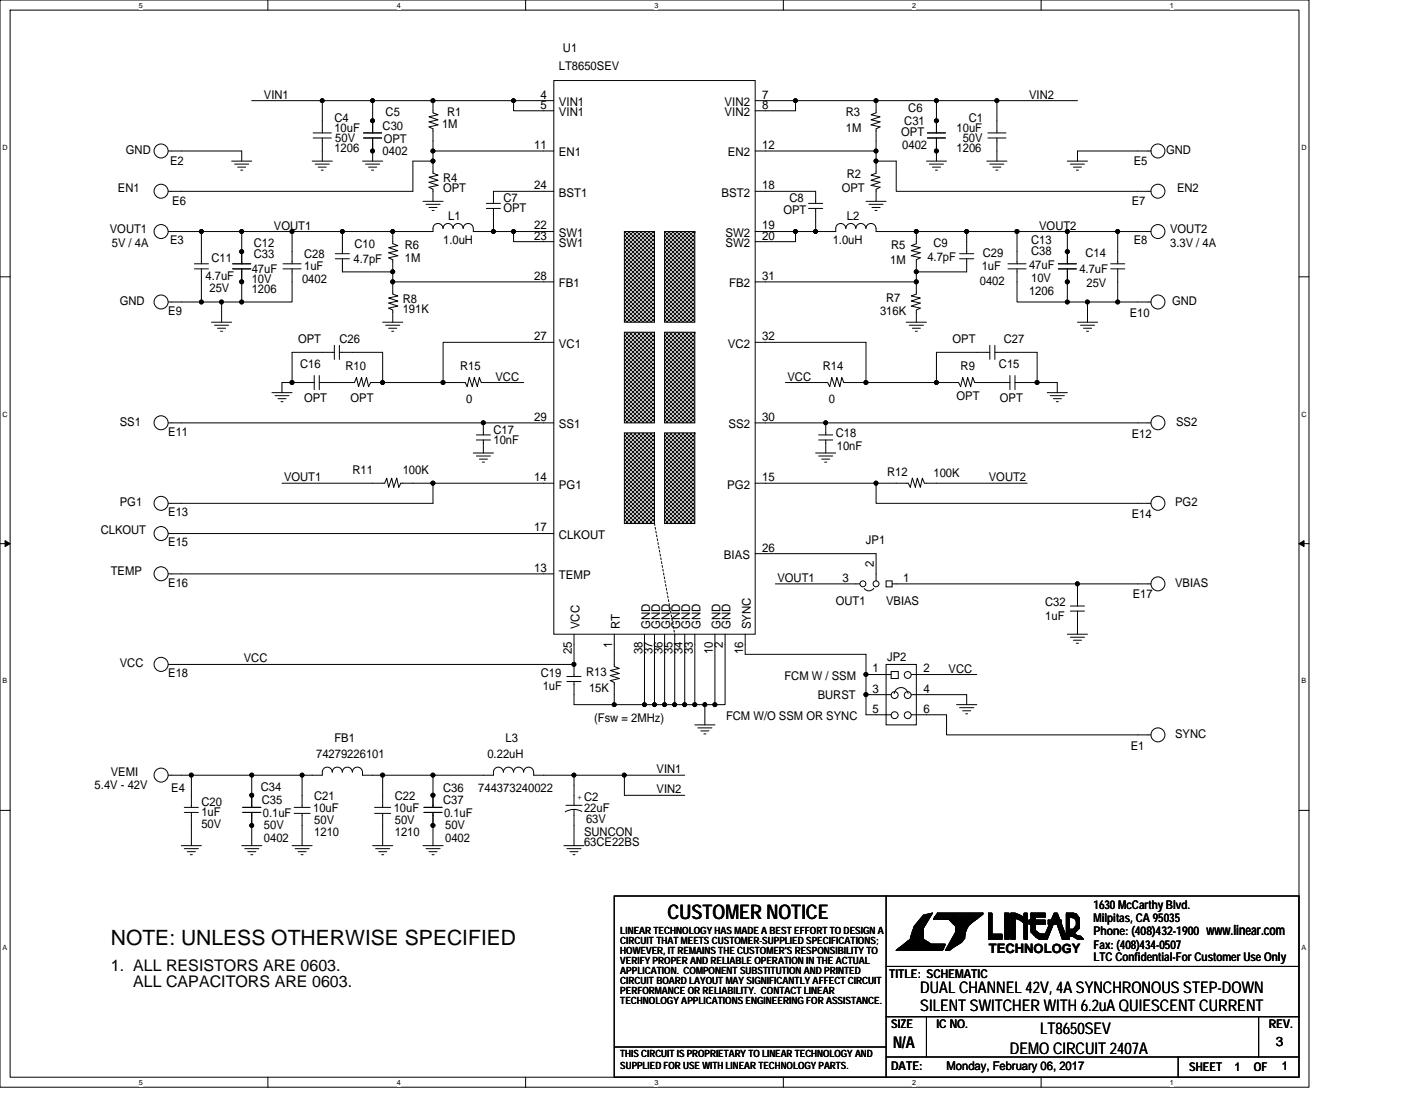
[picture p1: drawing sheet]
# OrCAD Capture schematic DC2407A-3.DSN
size Custom; title: SILENT SWITCHER WITH 6.2uA QUIESCENT CURRENT; rev: 3; note: DEMO CIRCUIT 2407A

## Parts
C1  10uF  [1206]
C2  22uF  [C-SANYO-CE-BS-6.3X7.7]
C4  10uF  [1206]
C5  OPT  [0402]
C6  OPT  [0402]
C7  OPT  [0603]
C8  OPT  [0603]
C9  4.7pF  [0603]
C10  4.7pF  [0603]
C11  4.7uF  [0603]
C12  47uF  [1206]
C13  47uF  [1206]
C14  4.7uF  [0603]
C15  OPT  [0603]
C16  OPT  [0603]
C17  10nF  [0603]
C18  10nF  [0603]
C19  1uF  [0603]
C20  1uF  [0603]
C21  10uF  [1210]
C22  10uF  [1210]
C26  OPT  [0603]
C27  OPT  [0603]
C28  1uF  [0402]
C29  1uF  [0402]
C30  OPT  [0402]
C31  OPT  [0402]
C32  1uF  [0603]
C33  47uF  [1206]
C34  0.1uF  [0402]
C35  0.1uF  [0402]
C36  0.1uF  [0402]
C37  0.1uF  [0402]
C38  47uF  [1206]
E1  PAD150-094  [PAD150-094]
E2  PAD150-094  [PAD150-094]
E3  PAD150-094  [PAD150-094]
E4  PAD150-094  [PAD150-094]
E5  PAD150-094  [PAD150-094]
E6  PAD150-094  [PAD150-094]
E7  PAD150-094  [PAD150-094]
E8  PAD150-094  [PAD150-094]
E9  PAD150-094  [PAD150-094]
E10  PAD150-094  [PAD150-094]
E11  PAD150-094  [PAD150-094]
E12  PAD150-094  [PAD150-094]
E13  PAD150-094  [PAD150-094]
E14  PAD150-094  [PAD150-094]
E15  PAD150-094  [PAD150-094]
E16  PAD150-094  [PAD150-094]
E17  PAD150-094  [PAD150-094]
E18  PAD150-094  [PAD150-094]
FB1  74279226101  [BEAD74279226101]
JP1  JP3X1/079\NO\23  [JP3X1/079]
JP2  JP2X3/079  [JP2X3/079]
L1  1.0uH  [IND-XAL50XX]
L2  1.0uH  [IND-XAL50XX]
L3  0.22uH  [IND-74437324022]
R1  1M  [0603]
R2  OPT  [0603]
R3  1M  [0603]
R4  OPT  [0603]
R5  1M  [0603]
R6  1M  [0603]
R7  316K  [0603]
R8  191K  [0603]
R9  OPT  [0603]
R10  OPT  [0603]
R11  100K  [0603]
R12  100K  [0603]
R13  15K  [0603]
R14  0  [0603]
R15  0  [0603]
U1  LT8650SEV  [LGA-32/28-4X6]

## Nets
GND: C1.2 C2.2 C4.2 C5.2 C6.2 C11.2 C12.2 C13.2 C14.2 C15.1 C16.1 C17.2 C18.2 C19.2 C20.2 C21.2 C22.2 C26.1 C27.1 C28.2 C29.2 C30.2 C31.2 C32.2 C33.2 C34.2 C35.2 C36.2 C37.2 C38.2 E2.1(A) E5.1(A) E9.1(A) E10.1(A) JP2.4 R2.1 R4.1 R7.1 R8.1 R13.1 U1.2(GND) U1.10(GND) U1.33(GND) U1.34(GND) U1.35(GND) U1.36(GND) U1.37(GND) U1.38(GND) U1.39(GND) U1.40(GND) U1.41(GND) U1.42(GND)
VCC: C19.1 E18.1(A) JP2.2 R14.1 R15.2 U1.25(VCC)
VIN1: C1.1 C2.1 C4.1 C5.1 C6.1 C30.1 C31.1 L3.2 R1.2 R3.2 U1.4(VIN1) U1.5(VIN1) U1.7(VIN2) U1.8(VIN2)
VOUT1: C10.1 C11.1 C12.1 C28.1 C33.1 E3.1(A) JP1.3 L1.1 R6.2 R11.2
VOUT2: C9.1 C13.1 C14.1 C29.1 C38.1 E8.1(A) L2.1 R5.2 R12.2
N16959193: C20.1 C21.1 C34.1 C35.1 E4.1(A) FB1.1
N16959197: C22.1 C36.1 C37.1 FB1.2 L3.1
N16959806: E6.1(A) R1.1 R4.2 U1.11(EN1)
N16960022: C7.2 L1.2 U1.22(SW1) U1.23(SW1)
N16960187: C10.2 R6.1 R8.2 U1.28(FB1)
N16964653: C17.1 E11.1(A) U1.29(SS1)
N16964941: E13.1(A) R11.1 U1.14(PG1)
N16965059: E15.1(A) U1.17(CLKOUT)
N16965347: E16.1(A) U1.13(TEMP)
N16965913: C7.1 U1.24(BST1)
N16967590: C8.2 L2.2 U1.19(SW2) U1.20(SW2)
N16967606: C9.2 R5.1 R7.2 U1.31(FB2)
N16967626: E7.1(A) R2.2 R3.1 U1.12(EN2)
N16967781: C27.2 R9.1 R14.2 U1.32(VC2)
N16967812: C18.1 E12.1(A) U1.30(SS2)
N16967824: E14.1(A) R12.1 U1.15(PG2)
N16967877: C8.1 U1.18(BST2)
N16971203: R13.2 U1.1(RT)
N16971448: JP1.2 U1.26(BIAS)
N16971954: C32.1 E17.1(A) JP1.1
N16972177: JP2.1 JP2.3 JP2.5 U1.16(SYNC)
N16983058: E1.1(A) JP2.6
N16984823: C26.2 R10.1 R15.1 U1.27(VC1)
N16984860: C16.2 R10.2
N16985182: C15.2 R9.2

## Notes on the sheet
- OUT1
- VBIAS
- FCM W / SSM
- BURST
- (Fsw = 2MHz)
- FCM W/O SSM OR SYNC
- SUNCON
- 63CE22BS
- NOTE: UNLESS OTHERWISE SPECIFIED
- 1.  ALL RESISTORS ARE 0603.
       ALL CAPACITORS ARE 0603.
